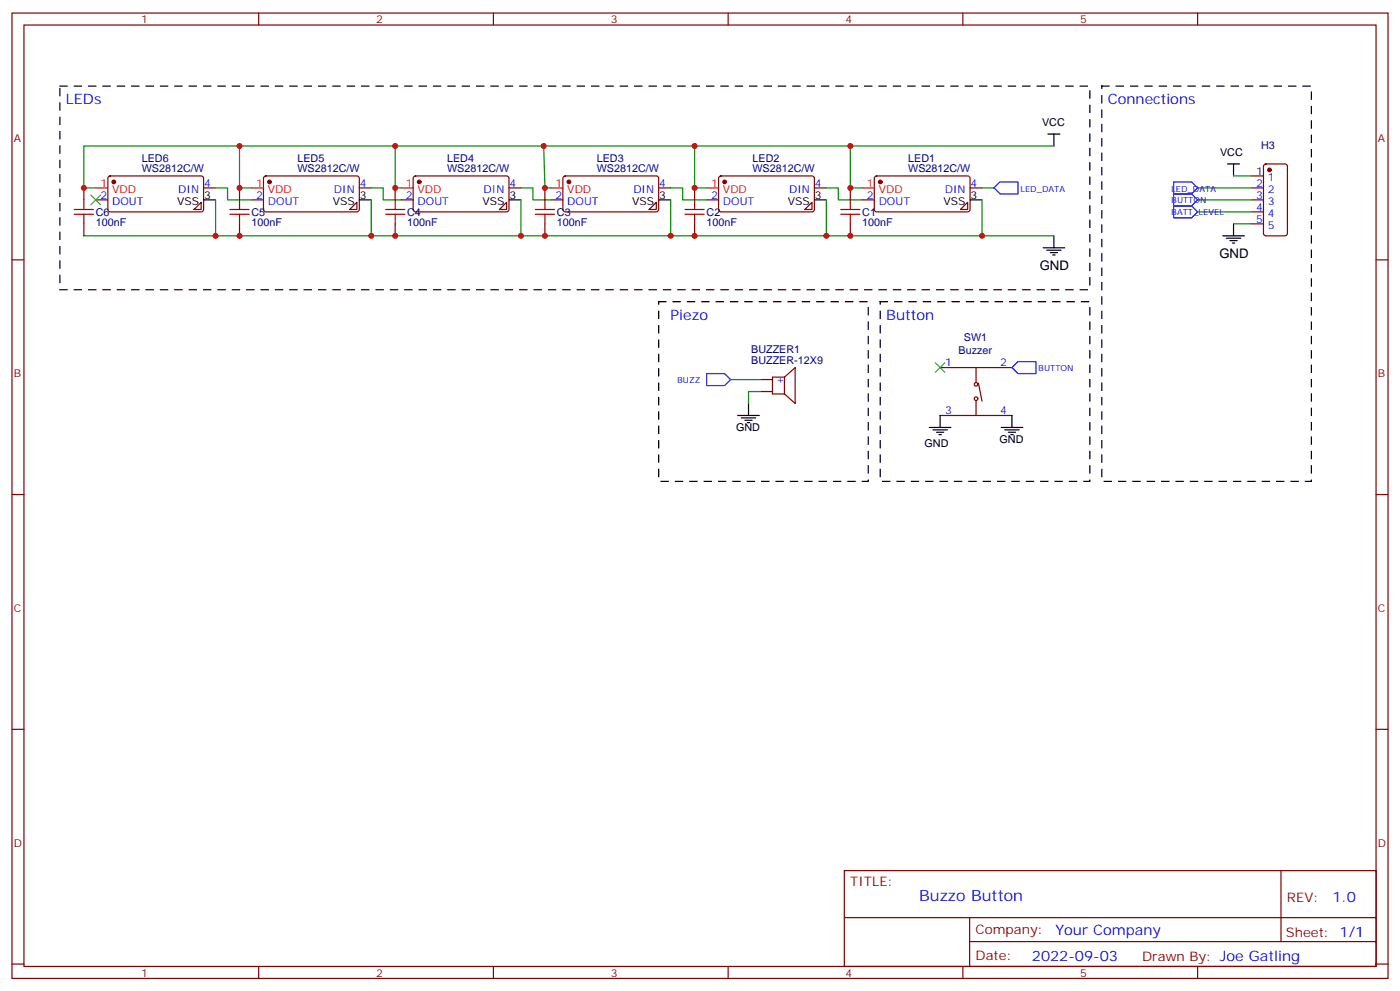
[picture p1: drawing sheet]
<svg xmlns="http://www.w3.org/2000/svg" width="412mm" height="292mm" viewBox="0 0 412 292" stroke-linecap="round" stroke-linejoin="round" font-family="sans-serif">
<g fill="none" stroke="#870000" stroke-width=".35">
<path d="M3.5 3.8h405.4v284.4h-405.4zM7.1 7.4h398.2v277.3h-398.2zM76.2 3.8v3.6M145.3 3.8v3.6M214.5 3.8v3.6M283.6 3.8v3.6M352.8 3.8v3.6M24.7 55.4v3.5M28.2 58.9h3.5M32 52l.5-.2 27 .1 .5 .6-.1 9.5-.6 .4-27.1-.1-.5-.6v-9.2zM59.3 59.6v2.1h-2.2zM60 55.4h3.5"/>
<path d="M70.6 55.4v3.5M74.1 58.9h3.5M77.8 52l.5-.2 27.1 .1 .4 .6v9.5l-.7 .4-27.1-.1-.4-.6v-9.2zM105.1 59.6v2.1h-2.1zM105.8 55.4h3.6M116.4 55.4v3.5M118.2 58.9h3.5M121.9 52l.5-.2 27.1 .1 .4 .6v9.5l-.7 .4-27.1-.1-.4-.6v-9.2zM149.2 59.6v2.1h-2.1zM149.9 55.4h3.6M160.5 55.4v3.5M162.3 58.9h3.5"/>
<path d="M166 52l.5-.2 27.1 .1 .4 .6v9.5l-.7 .4-27.1-.1-.4-.6v-9.2zM193.3 59.6v2.1h-2.1zM194 55.4h3.6M204.6 55.4v3.5M208.1 58.9h3.6M211.9 52l.5-.2 27.1 .1 .4 .6-.1 9.5-.6 .4-27.1-.1-.4-.6v-9.2zM239.2 59.6v2.1h-2.1zM239.9 55.4h3.5M250.5 55.4v3.5M254 58.9h3.5M257.8 52l.4-.2 27.1 .1 .5 .6-.1 9.5-.7 .4-27-.1-.5-.6v-9.2zM285 59.6v2.1h-2.1z"/>
<path d="M285.8 55.4h3.5M368.7 58.9h3.5M368.7 55.4h3.5M368.7 51.8h3.5M372.4 48.5l.5-.2h5.6l.7 .4v20.1l-.4 .6-5.9 .1-.7-.5v-20zM3.5 76.5h3.6M24.7 65.9v3.6M70.6 65.9v3.6M116.4 65.9v3.6M160.5 65.9v3.6M204.6 65.9v3.6M250.5 65.9v3.6"/>
<path d="M368.7 62.4h3.5M368.7 65.9h3.5M405.3 76.5h3.6M224 115.3h3.5M224 111.8h3.5M231.1 111.1h-3.6v4.9h3.6M231.1 111.1v4.9M231.1 111.1l3.1-2.8v10.6l-3.1-2.9M276.9 108.3h21.2M287.5 108.3v4.2M287.5 118.1v4.3M288.2 112.9l1.1 5.2"/>
<path d="M276.9 122.4h21.2M3.5 145.7h3.6M405.3 145.7h3.6M3.5 214.8h3.6M405.3 214.8h3.6M248.7 256.4h156.6v28.3h-156.6zM377.3 256.5v20.8M248.7 270.3h156.5M285.6 277.3h119.6M285.6 270.3v14.1M3.5 284h3.6M76.2 284.7v3.5"/>
<path d="M145.3 284.7v3.5M214.5 284.7v3.5M283.6 284.7v3.5M352.8 284.7v3.5M405.3 284h3.6"/>
<circle cx="287.5" cy="117.4" r=".53"/>
<circle cx="287.5" cy="113.2" r=".53"/>
</g>
<g fill="#870000" stroke="#870000" stroke-width=".35">
<circle cx="213.4" cy="53.6" r=".53"/>
<circle cx="259.3" cy="53.6" r=".53"/>
<circle cx="167.6" cy="53.6" r=".53"/>
<circle cx="123.5" cy="53.6" r=".53"/>
<circle cx="79.4" cy="53.6" r=".53"/>
<circle cx="33.5" cy="53.6" r=".53"/>
<circle cx="373.9" cy="50.1" r=".53"/>
</g>
<path d="M28.2 55.4h3.5M74.1 55.4h3.5M118.2 55.4h3.5M162.3 55.4h3.5M208.1 55.4h3.6M254 55.4h3.5" fill="none" stroke="#f00" stroke-width=".35"/>
<g fill="none" stroke="#000" stroke-width=".35">
<path d="M308.7 39.5h3.5M310.4 39.5v3.5M60 58.9h3.5M105.8 58.9h3.6M149.9 58.9h3.6M194 58.9h3.6M239.9 58.9h3.5M285.8 58.9h3.5M361.6 48.3h3.5M363.4 48.3v3.5M307.3 73h6.3M308.3 73.7h4.3"/>
<path d="M309.4 74.4h2.1M310.1 75.1h.7M310.4 69.5v3.5M360.2 69.5h6.3M361.2 70.2h4.3M362.3 70.9h2.1M363 71.6h.7M363.4 65.9v3.6M220.5 118.9v3.5M217.3 122.4h6.4M218.4 123.1h4.2M219.4 123.8h2.1"/>
<path d="M220.1 124.5h.7M273.8 125.9h6.3M274.8 126.6h4.2M275.9 127.3h2.1M276.6 128h.7M276.9 122.4v3.5M294.9 125.9h6.4M296 126.6h4.2M297 127.3h2.2M297.7 128h.7M298.1 122.4v3.5"/>
</g>
<g fill="none" stroke="#008700" stroke-width=".35">
<path d="M63.5 55.4h3.5v3.5h7.1M63.5 58.9v10.6M70.6 43v12.4h3.5M109.4 55.4h3.5v3.5h5.3M109.4 58.9v10.6M116.4 43v12.4h1.8M153.5 55.4h3.5v3.5h5.3M153.5 58.9v10.6M160.2 43l.3 12.4h1.8M197.6 55.4h3.5v3.5h7M197.6 58.9v10.6M204.6 43v12.4h3.5"/>
<path d="M243.4 55.4h3.5v3.5h7.1M243.4 58.9v10.6M250.5 43v12.4h3.5M289.3 58.9v10.6h-264.6M289.3 55.4h3.5M310.4 43h-285.7v12.4h3.5M352.8 55.4h15.9M352.8 58.9h15.9M363.4 51.8h5.3M289.3 69.5h21.1M352.8 62.4h15.9M363.4 65.9h5.3"/>
<path d="M215.2 111.8h8.8M224 115.3h-3.5v3.6"/>
</g>
<path d="M26.8 57.5l2.8 2.8M29.6 57.5l-2.8 2.8M275.5 106.9l2.8 2.8M278.3 106.9l-2.8 2.8" fill="none" stroke="#3c3" stroke-width=".35"/>
<g fill="none" stroke="#a10000" stroke-width=".35">
<path d="M24.7 58.9v2.8M70.6 58.9v2.8M116.4 58.9v2.8M160.5 58.9v2.8M204.6 58.9v2.8M250.5 58.9v2.8M21.9 63.1h5.6M21.9 61.7h5.6M24.7 63.1v2.8M67.7 63.1h5.7M67.7 61.7h5.7M70.6 63.1v2.8"/>
<path d="M113.6 63.1h5.6M113.6 61.7h5.6M116.4 63.1v2.8M157.7 63.1h5.6M157.7 61.7h5.6M160.5 63.1v2.8M201.8 63.1h5.6M201.8 61.7h5.6M204.6 63.1v2.8M247.6 63.1h5.7M247.6 61.7h5.7M250.5 63.1v2.8"/>
</g>
<path d="M17.6 25.4h303.4v59.9h-303.4zM324.6 25.4h61.7v116.4h-61.7zM194 88.9h61.8v52.9h-61.8zM259.3 88.9h61.7v52.9h-61.7z" fill="none" stroke="#000" stroke-width=".35" stroke-dasharray="2.1 2.1"/>
<path d="M294.6 53.6h5.3v3.5h-5.3l-1.8-1.7zM345.7 53.6h5.3l1.8 1.8-1.8 1.7h-5.3zM345.7 57.1h5.3l1.8 1.8-1.8 1.7h-5.3zM345.7 60.6h5.3l1.8 1.8-1.8 1.8h-5.3zM208.1 110h5.3l1.8 1.8-1.8 1.8h-5.3zM299.9 106.5h5.3v3.5h-5.3l-1.8-1.7z" fill="none" stroke="#00f" stroke-width=".35"/>
<g fill="#c00">
<circle cx="63.5" cy="69.5" r=".88"/>
<circle cx="109.4" cy="69.5" r=".88"/>
<circle cx="153.5" cy="69.5" r=".88"/>
<circle cx="197.6" cy="69.5" r=".88"/>
<circle cx="243.4" cy="69.5" r=".88"/>
<circle cx="289.3" cy="69.5" r=".88"/>
<circle cx="70.6" cy="43" r=".88"/>
<circle cx="160.2" cy="43" r=".88"/>
<circle cx="116.4" cy="43" r=".88"/>
<circle cx="204.6" cy="43" r=".88"/>
<circle cx="250.5" cy="43" r=".88"/>
<circle cx="250.5" cy="69.5" r=".88"/>
<circle cx="250.5" cy="55.4" r=".88"/>
<circle cx="204.6" cy="69.5" r=".88"/>
<circle cx="204.6" cy="55.4" r=".88"/>
<circle cx="160.5" cy="69.5" r=".88"/>
<circle cx="160.5" cy="55.4" r=".88"/>
<circle cx="116.4" cy="69.5" r=".88"/>
<circle cx="116.4" cy="55.4" r=".88"/>
<circle cx="70.6" cy="69.5" r=".88"/>
<circle cx="70.6" cy="55.4" r=".88"/>
<circle cx="24.7" cy="55.4" r=".88"/>
</g>
<text font-size="4.6" fill="#00f" x="270.8" y="265.5">Buzzo Button</text>
<g font-size="4.2" fill="#00f">
<text x="19.4" y="30.7">LEDs</text>
<text x="326.3" y="30.7">Connections</text>
<text x="197.6" y="94.2">Piezo</text>
<text x="261.1" y="94.2">Button</text>
<text x="392.5" y="265.7">1.0</text>
<text x="310.9" y="275.3">Your Company</text>
<text x="304" y="283.1">2022-09-03</text>
</g>
<g font-size="3.9">
<text x="359.2" y="76">GND</text>
<text x="306.3" y="79.6">GND</text>
</g>
<g font-size="3.9" fill="#800">
<text x="250.5" y="261">TITLE:</text>
<text x="379.1" y="265.7">REV:</text>
<text x="287.4" y="275.2">Company:</text>
<text x="378.7" y="275.8">Sheet: 1/1</text>
<text x="287.4" y="282.9">Date:</text>
<text x="336.4" y="283">Drawn By: Joe Gatling</text>
</g>
<g font-size="3.2" fill="#800">
<text x="41.6" y="6.8">1</text>
<text x="110.8" y="6.8">2</text>
<text x="179.9" y="6.8">3</text>
<text x="249.1" y="6.8">4</text>
<text x="318.2" y="6.8">5</text>
<text x="4.1" y="41.9">A</text>
<text x="405.9" y="41.9">A</text>
<text x="4.1" y="111.1">B</text>
<text x="405.9" y="111.1">B</text>
<text x="4.1" y="180.2">C</text>
<text x="405.9" y="180.2">C</text>
<text x="4.1" y="249.4">D</text>
<text x="405.9" y="249.4">D</text>
<text x="41.6" y="287.7">1</text>
<text x="110.8" y="287.7">2</text>
<text x="179.9" y="287.7">3</text>
<text x="249.1" y="287.7">4</text>
<text x="318.2" y="287.7">5</text>
</g>
<g font-size="3.2">
<text x="307" y="37.1">VCC</text>
<text x="359.4" y="46.1">VCC</text>
<text x="60.1" y="58.5">3</text>
<text x="106" y="58.5">3</text>
<text x="150.1" y="58.5">3</text>
<text x="194.2" y="58.5">3</text>
<text x="240.1" y="58.5">3</text>
<text x="285.9" y="58.5">3</text>
<text x="52.2" y="60.3">VSS</text>
<text x="98" y="60.3">VSS</text>
<text x="142.1" y="60.3">VSS</text>
<text x="186.2" y="60.3">VSS</text>
<text x="232.1" y="60.3">VSS</text>
<text x="277.9" y="60.3">VSS</text>
<text x="216.8" y="127.1">GND</text>
<text x="272.3" y="131.6">GND</text>
<text x="294.4" y="130.6">GND</text>
</g>
<g font-size="3.2" fill="#000080">
<text x="41.7" y="47.6">LED6</text>
<text x="87.6" y="47.6">LED5</text>
<text x="131.7" y="47.6">LED4</text>
<text x="175.8" y="47.6">LED3</text>
<text x="221.7" y="47.6">LED2</text>
<text x="267.5" y="47.6">LED1</text>
<text x="371.5" y="43.9">H3</text>
<text x="41.7" y="50.8">WS2812C/W</text>
<text x="87.6" y="50.8">WS2812C/W</text>
<text x="131.7" y="50.8">WS2812C/W</text>
<text x="175.8" y="50.8">WS2812C/W</text>
<text x="221.7" y="50.8">WS2812C/W</text>
<text x="267.5" y="50.8">WS2812C/W</text>
<text x="28.2" y="63.5">C6</text>
<text x="74.1" y="63.5">C5</text>
<text x="119.9" y="63.5">C4</text>
<text x="164" y="63.5">C3</text>
<text x="208.1" y="63.5">C2</text>
<text x="254" y="63.5">C1</text>
<text x="28.2" y="66.7">100nF</text>
<text x="74.1" y="66.7">100nF</text>
<text x="119.9" y="66.7">100nF</text>
<text x="164" y="66.7">100nF</text>
<text x="208.1" y="66.7">100nF</text>
<text x="254" y="66.7">100nF</text>
<text x="283.9" y="100.3">SW1</text>
<text x="221.3" y="107.2">BUZZER-12X9</text>
<text x="221.3" y="104">BUZZER1</text>
<text x="282.4" y="104.1">Buzzer</text>
</g>
<g font-size="3.2" fill="#00f">
<text x="370" y="51.5">1</text>
<text x="373.5" y="53.2">1</text>
<text x="29.6" y="58.5">2</text>
<text x="52.5" y="56.8">DIN</text>
<text x="60.1" y="55">4</text>
<text x="75.4" y="58.5">2</text>
<text x="98.4" y="56.8">DIN</text>
<text x="106" y="55">4</text>
<text x="119.5" y="58.5">2</text>
<text x="142.5" y="56.8">DIN</text>
<text x="150.1" y="55">4</text>
<text x="163.6" y="58.5">2</text>
<text x="186.6" y="56.8">DIN</text>
<text x="194.2" y="55">4</text>
<text x="209.5" y="58.5">2</text>
<text x="232.4" y="56.8">DIN</text>
<text x="240.1" y="55">4</text>
<text x="255.3" y="58.5">2</text>
<text x="278.3" y="56.8">DIN</text>
<text x="285.9" y="55">4</text>
<text x="370" y="55">2</text>
<text x="370" y="58.5">3</text>
<text x="373.5" y="56.8">2</text>
<text x="33.1" y="60.3">DOUT</text>
<text x="78.9" y="60.3">DOUT</text>
<text x="123" y="60.3">DOUT</text>
<text x="167.1" y="60.3">DOUT</text>
<text x="213" y="60.3">DOUT</text>
<text x="258.8" y="60.3">DOUT</text>
<text x="370" y="62.1">4</text>
<text x="370" y="65.6">5</text>
<text x="373.5" y="60.3">3</text>
<text x="373.5" y="63.8">4</text>
<text x="373.5" y="67.3">5</text>
<text x="278.4" y="107.9">1</text>
<text x="294.6" y="107.9">2</text>
<text x="228.6" y="112.9">+</text>
<text x="278.4" y="122">3</text>
<text x="294.6" y="122">4</text>
</g>
<g font-size="3.2" fill="#f00">
<text x="29.6" y="55">1</text>
<text x="33.1" y="56.8">VDD</text>
<text x="75.4" y="55">1</text>
<text x="78.9" y="56.8">VDD</text>
<text x="119.5" y="55">1</text>
<text x="123" y="56.8">VDD</text>
<text x="163.6" y="55">1</text>
<text x="167.1" y="56.8">VDD</text>
<text x="209.5" y="55">1</text>
<text x="213" y="56.8">VDD</text>
<text x="255.3" y="55">1</text>
<text x="258.8" y="56.8">VDD</text>
</g>
<g font-size="2.5" fill="#00f">
<text x="300.6" y="56.7">LED_DATA</text>
<text x="345" y="56.7">LED_DATA</text>
<text x="345" y="59.8">BUTTON</text>
<text x="345" y="63.3">BATT_LEVEL</text>
<text x="199.5" y="112.7">BUZZ</text>
<text x="305.9" y="109.2">BUTTON</text>
</g>
</svg>
